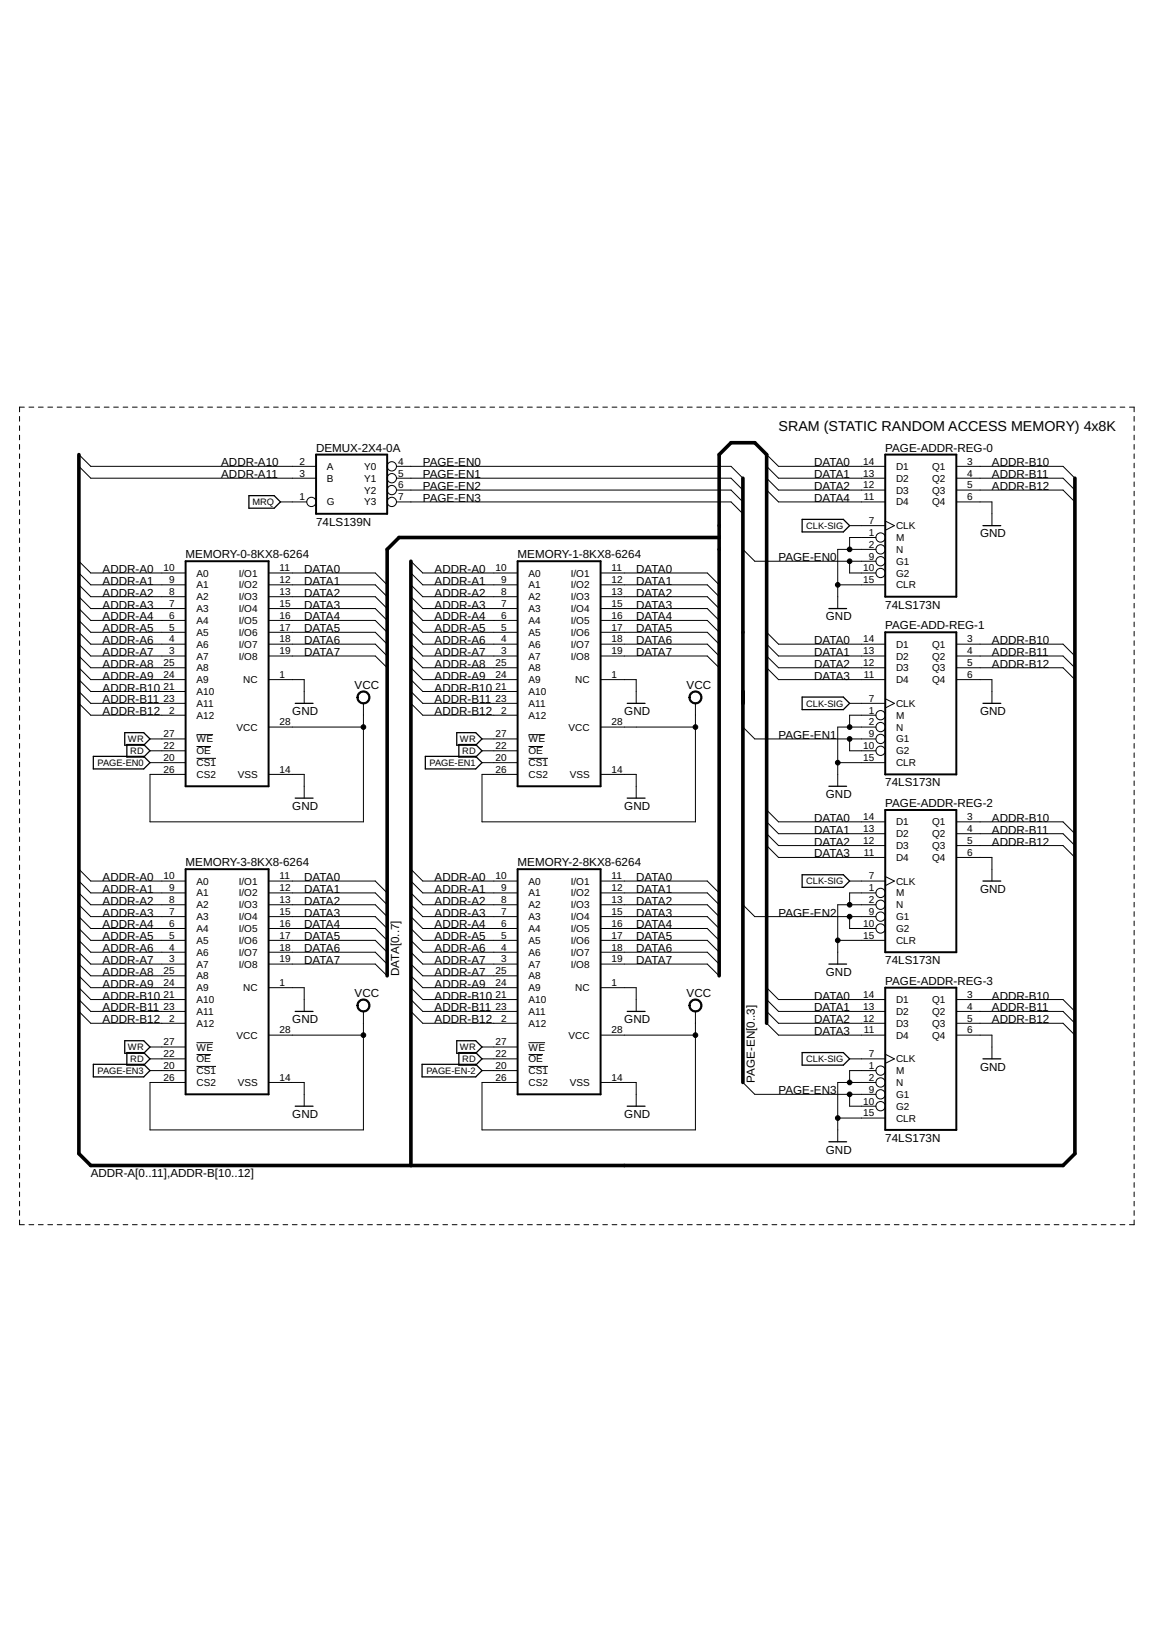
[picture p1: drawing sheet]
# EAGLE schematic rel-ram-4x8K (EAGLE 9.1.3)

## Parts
DEMUX-2X4-0  74LS139N  [DIL16]
MEMORY-0-8KX8-6264  6264A  [DIL28-6]
MEMORY-1-8KX8-6264  6264A  [DIL28-6]
MEMORY-2-8KX8-6264  6264A  [DIL28-6]
MEMORY-3-8KX8-6264  6264A  [DIL28-6]
PAGE-ADDR-REG-0  74LS173N  [DIL16]

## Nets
ADDR-A0: MEMORY-0-8KX8-6264.10(A0) MEMORY-1-8KX8-6264.10(A0) MEMORY-2-8KX8-6264.10(A0) MEMORY-3-8KX8-6264.10(A0)
ADDR-A1: MEMORY-0-8KX8-6264.9(A1) MEMORY-1-8KX8-6264.9(A1) MEMORY-2-8KX8-6264.9(A1) MEMORY-3-8KX8-6264.9(A1)
ADDR-A2: MEMORY-0-8KX8-6264.8(A2) MEMORY-1-8KX8-6264.8(A2) MEMORY-2-8KX8-6264.8(A2) MEMORY-3-8KX8-6264.8(A2)
ADDR-A3: MEMORY-0-8KX8-6264.7(A3) MEMORY-1-8KX8-6264.7(A3) MEMORY-2-8KX8-6264.7(A3) MEMORY-3-8KX8-6264.7(A3)
ADDR-A4: MEMORY-0-8KX8-6264.6(A4) MEMORY-1-8KX8-6264.6(A4) MEMORY-2-8KX8-6264.6(A4) MEMORY-3-8KX8-6264.6(A4)
ADDR-A5: MEMORY-0-8KX8-6264.5(A5) MEMORY-1-8KX8-6264.5(A5) MEMORY-2-8KX8-6264.5(A5) MEMORY-3-8KX8-6264.5(A5)
ADDR-A6: MEMORY-0-8KX8-6264.4(A6) MEMORY-1-8KX8-6264.4(A6) MEMORY-2-8KX8-6264.4(A6) MEMORY-3-8KX8-6264.4(A6)
ADDR-A7: MEMORY-0-8KX8-6264.3(A7) MEMORY-1-8KX8-6264.3(A7) MEMORY-2-8KX8-6264.3(A7) MEMORY-2-8KX8-6264.25(A8) MEMORY-3-8KX8-6264.3(A7)
ADDR-A8: MEMORY-0-8KX8-6264.25(A8) MEMORY-1-8KX8-6264.25(A8) MEMORY-3-8KX8-6264.25(A8)
ADDR-A9: MEMORY-0-8KX8-6264.24(A9) MEMORY-1-8KX8-6264.24(A9) MEMORY-2-8KX8-6264.24(A9) MEMORY-3-8KX8-6264.24(A9)
ADDR-A10: DEMUX-2X4-0.2(A:A)
ADDR-A11: DEMUX-2X4-0.3(A:B)
ADDR-B10: MEMORY-0-8KX8-6264.21(A10) MEMORY-1-8KX8-6264.21(A10) MEMORY-2-8KX8-6264.21(A10) MEMORY-3-8KX8-6264.21(A10) PAGE-ADDR-REG-0.3(Q1)
ADDR-B11: MEMORY-0-8KX8-6264.23(A11) MEMORY-1-8KX8-6264.23(A11) MEMORY-2-8KX8-6264.23(A11) MEMORY-3-8KX8-6264.23(A11) PAGE-ADDR-REG-0.4(Q2)
ADDR-B12: MEMORY-0-8KX8-6264.2(A12) MEMORY-1-8KX8-6264.2(A12) MEMORY-2-8KX8-6264.2(A12) MEMORY-3-8KX8-6264.2(A12) PAGE-ADDR-REG-0.5(Q3)
CLK-SIG: PAGE-ADDR-REG-0.7(CLK)
DATA0: MEMORY-0-8KX8-6264.11(I/O1) MEMORY-1-8KX8-6264.11(I/O1) MEMORY-2-8KX8-6264.11(I/O1) MEMORY-3-8KX8-6264.11(I/O1) PAGE-ADDR-REG-0.14(D1)
DATA1: MEMORY-0-8KX8-6264.12(I/O2) MEMORY-1-8KX8-6264.12(I/O2) MEMORY-2-8KX8-6264.12(I/O2) MEMORY-3-8KX8-6264.12(I/O2) PAGE-ADDR-REG-0.13(D2)
DATA2: MEMORY-0-8KX8-6264.13(I/O3) MEMORY-1-8KX8-6264.13(I/O3) MEMORY-2-8KX8-6264.13(I/O3) MEMORY-3-8KX8-6264.13(I/O3) PAGE-ADDR-REG-0.12(D3)
DATA3: MEMORY-0-8KX8-6264.15(I/O4) MEMORY-1-8KX8-6264.15(I/O4) MEMORY-2-8KX8-6264.15(I/O4) MEMORY-3-8KX8-6264.15(I/O4) PAGE-ADDR-REG-0.11(D4)
DATA4: MEMORY-0-8KX8-6264.16(I/O5) MEMORY-1-8KX8-6264.16(I/O5) MEMORY-2-8KX8-6264.16(I/O5) MEMORY-3-8KX8-6264.16(I/O5)
DATA5: MEMORY-0-8KX8-6264.17(I/O6) MEMORY-1-8KX8-6264.17(I/O6) MEMORY-2-8KX8-6264.17(I/O6) MEMORY-3-8KX8-6264.17(I/O6)
DATA6: MEMORY-0-8KX8-6264.18(I/O7) MEMORY-1-8KX8-6264.18(I/O7) MEMORY-2-8KX8-6264.18(I/O7) MEMORY-3-8KX8-6264.18(I/O7)
DATA7: MEMORY-0-8KX8-6264.19(I/O8) MEMORY-1-8KX8-6264.19(I/O8) MEMORY-2-8KX8-6264.19(I/O8) MEMORY-3-8KX8-6264.19(I/O8)
GND: MEMORY-0-8KX8-6264.14(VSS) MEMORY-1-8KX8-6264.14(VSS) MEMORY-2-8KX8-6264.14(VSS) MEMORY-3-8KX8-6264.14(VSS) PAGE-ADDR-REG-0.1(M) PAGE-ADDR-REG-0.2(N) PAGE-ADDR-REG-0.6(Q4) PAGE-ADDR-REG-0.15(CLR)
MRQ: DEMUX-2X4-0.1(A:G)
PAGE-EN0: DEMUX-2X4-0.4(A:Y0) MEMORY-0-8KX8-6264.20(!CS1)
PAGE-EN1: DEMUX-2X4-0.5(A:Y1) MEMORY-1-8KX8-6264.20(!CS1)
PAGE-EN2: DEMUX-2X4-0.6(A:Y2)
PAGE-EN3: DEMUX-2X4-0.7(A:Y3) MEMORY-3-8KX8-6264.20(!CS1)
PAGE-EN-2: MEMORY-2-8KX8-6264.20(!CS1)
PR-LOAD: PAGE-ADDR-REG-0.9(G1) PAGE-ADDR-REG-0.10(G2)
RD: MEMORY-0-8KX8-6264.22(!OE) MEMORY-1-8KX8-6264.22(!OE) MEMORY-2-8KX8-6264.22(!OE) MEMORY-3-8KX8-6264.22(!OE)
VCC: MEMORY-0-8KX8-6264.26(CS2) MEMORY-0-8KX8-6264.28(VCC) MEMORY-1-8KX8-6264.26(CS2) MEMORY-1-8KX8-6264.28(VCC) MEMORY-2-8KX8-6264.26(CS2) MEMORY-2-8KX8-6264.28(VCC) MEMORY-3-8KX8-6264.26(CS2) MEMORY-3-8KX8-6264.28(VCC)
WR: MEMORY-0-8KX8-6264.27(!WE) MEMORY-1-8KX8-6264.27(!WE) MEMORY-2-8KX8-6264.27(!WE) MEMORY-3-8KX8-6264.27(!WE)
Unconnected: DEMUX-2X4-0.9(B:Y3) DEMUX-2X4-0.10(B:Y2) DEMUX-2X4-0.11(B:Y1) DEMUX-2X4-0.12(B:Y0) DEMUX-2X4-0.13(B:B) DEMUX-2X4-0.14(B:A) DEMUX-2X4-0.15(B:G) MEMORY-0-8KX8-6264.1(NC) MEMORY-1-8KX8-6264.1(NC) MEMORY-2-8KX8-6264.1(NC) MEMORY-3-8KX8-6264.1(NC)

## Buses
ADDR-A[0..11],ADDR-B[10..12]
DATA[0..7]

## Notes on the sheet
- SRAM (STATIC RANDOM ACCESS MEMORY) 4x8K

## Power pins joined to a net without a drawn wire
GND: DEMUX-2X4-0.8(P:GND) PAGE-ADDR-REG-0.8(GND)
VCC: DEMUX-2X4-0.16(P:VCC) PAGE-ADDR-REG-0.16(VCC)
